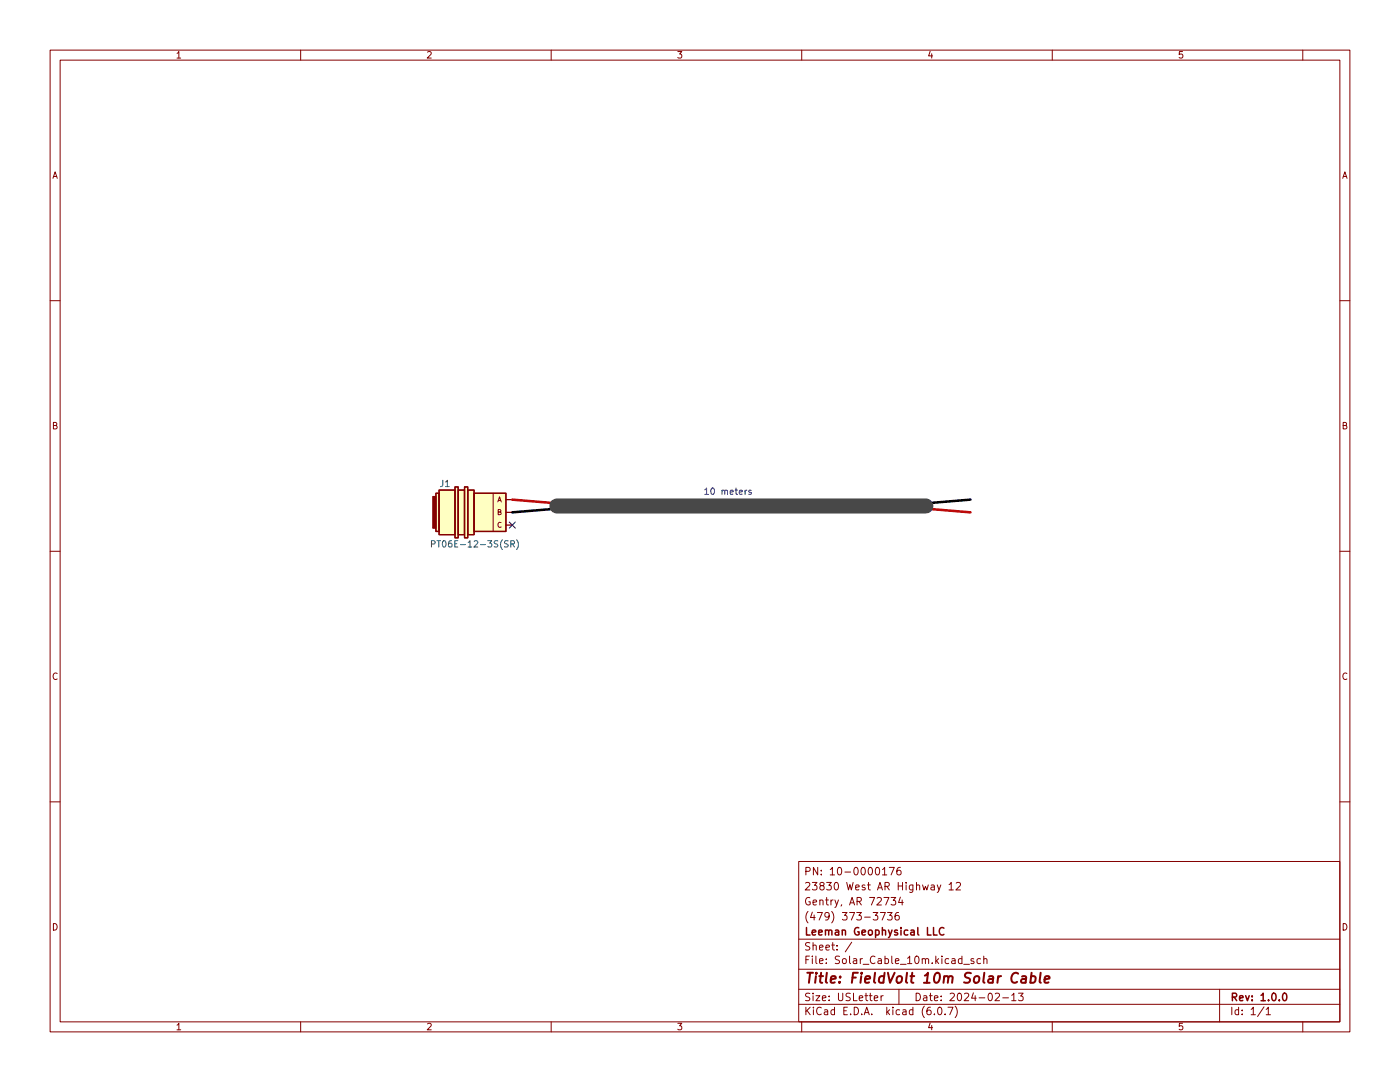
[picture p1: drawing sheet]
<svg xmlns="http://www.w3.org/2000/svg" width="279mm" height="216mm" viewBox="0 0 279 216" stroke-linecap="round" stroke-linejoin="round" font-family="sans-serif">
<g fill="none" stroke="#840000" stroke-width=".2">
<path d="M10 10h259.4v195.9h-259.4zM12 12h255.4v191.9h-255.4zM60 10v2M110 10v2M160 10v2M210 10v2M260 10v2M10 60h2M267.4 60h2M98.4 98.4v7.6M10 110h2M267.4 110h2"/>
<path d="M10 160h2M267.4 160h2M159.4 171.9h108v32h-108zM176.1 173.5l.4-.4v1.5M176.1 174.6h.9M177.5 173.1h1l-.7 1.5M177.8 179.1h1l-.5 .5 .4 .2v.6l-.2 .2-.7-.2M179.7 179l-.4 1.1h1M179.7 173.1l-.4 .1a1.01 1.01 0 0 0 0 1.4l.5-.2v-.5l-.3-.3h-.2l-.3 .3M180 179.6v1M187 176.6l.4 1M187.8 176.6l-.5 1.3-.3 .2"/>
<path d="M189.4 176.5l.4-.4v1.5M189.4 177.6h.9M190.8 176.2l.6-.1 .3 .4-.9 1.1h.9M159.4 197.4h108M159.4 193.4h108M159.4 187.4h108M170 188l-1.3 1.9M174.5 199.2l.7-.2-.1-.3h-.4l-.2 .2v.7h.6M175.7 182.1h1l-.7 1.5M175.8 198.7v1M176.3 198.7l-.5 .3M177.1 182.1h.9l-.5 .5 .5 .2v.6l-.2 .2-.7-.2"/>
<path d="M179.3 182.1l-.4 .1a1.01 1.01 0 0 0 0 1.4l.5-.2 .1-.5-.3-.3h-.3l-.3 .3M179.4 197.4v3M192.3 192.4h1.2M194.3 191.4l-.3-.1-.2 .2v.2l.5 .2v.3h-.5M195.7 191.4l-.4-.1-.3 .3 .1 .6h.6M196.3 191.4l.2-.1 .4 .1 .1 .9M196.3 190.8v1.5M198.6 198.3l.6-.1 .3 .4-1 1.1h1M200.1 199.1h1.2M201.9 198.6l.4-.4v1.5M201.9 199.7h.9M203.3 198.2h.9l-.5 .5 .4 .2v.6l-.2 .2-.6-.2"/>
<path d="M243.4 197.4v6.5M60 203.9v2M110 203.9v2M159.4 200.4h108M160 203.9v2M186.5 202.3v.2M187.3 201h.2a.8 .8 0 0 1 .5 .7 .8 .8 0 0 1-.5 .8 1 1 0 0 1-.2-1.5zM188.6 202.3v.2M189.2 201h1l-.7 1.5M190.6 200.8a1.72 1.72 0 0 1 0 2.2M210 203.9v2M252.3 200.9l-1.3 1.9"/>
<path d="M252.7 201.4l.4-.4v1.5M252.7 202.5h.8M260 203.9v2"/>
</g>
<path d="M186.3 185.1v1.5h.7M188.4 185.2a.71 .71 0 0 0-1 .5 .71 .71 0 0 0 .7 .9l.3-.2M256.2 198.2h.1a.8 .8 0 0 1 .5 .7 .8 .8 0 0 1-.5 .8 1 1 0 0 1-.1-1.5z" fill="none" stroke="#840000" stroke-width=".3"/>
<path d="M203.2 194.3a.88 .88 0 0 0-1 0 .88 .88 0 0 0-.4 .9 .69 .69 0 0 0 .3 .8 .69 .69 0 0 0 .9-.1M204 194.9h.7v1.2M204.8 195.2l-.7 .1a.4 .4 0 0 0-.3 .4 .4 .4 0 0 0 .2 .4l.7-.1M205.8 194.9h.7l.2 .3-.1 .5a.66 .66 0 0 1-1 .3M205.9 194.1l-.3 2M207.7 194.1l-.2 1.7 .2 .3M208.5 195.4l.9-.2v-.3l-.6-.1-.3 .3v.9h.8" fill="none" stroke="#840000" stroke-width=".4"/>
<g fill="#ffffc2" stroke="#ffffc2" stroke-width=".2">
<path d="M87 98.4h.6v7.6h-.6z"/>
<path d="M87.6 97.8h3.2v8.9h-3.2z"/>
<path d="M91.4 97.8h1.3v8.9h-1.3z"/>
<path d="M93.3 97.8h1.3v8.9h-1.3z"/>
<path d="M94.6 98.4h6.4v7.6h-6.4z"/>
<path d="M90.8 97.2h.6v10.1h-.6z"/>
<path d="M92.7 97.2h.6v10.1h-.6z"/>
</g>
<path d="M87 98.4h.6v7.6h-.6zM87.6 97.8h3.2v8.9h-3.2zM90.8 97.2h.6v10.1h-.6zM91.4 97.8h1.3v8.9h-1.3zM92.7 97.2h.6v10.1h-.6zM93.3 97.8h1.3v8.9h-1.3zM94.6 98.4h6.4v7.6h-6.4zM101 99.7h1.2M101 104.8h1.2M101 102.2h1.2" fill="none" stroke="#840000" stroke-width=".25"/>
<path d="M86.4 99.1h.6v6.3h-.6z" fill="#840000" stroke="#840000" stroke-width=".2"/>
<path d="M86.1 108.6l.6-.1 .1-.5-.7-.1v1.3M102 108.6l.6-.1v-.5l-.6-.1v1.3M102.3 108.6l.4 .6M103.1 107.7a1.46 1.46 0 0 1 0 1.9" fill="none" stroke="#006464" stroke-width=".2"/>
<path d="M149.1 97.8l-.4 .2M149.9 97.9l-.3-.1-.2 .2 .1 .2 .4 .1v.3h-.5" fill="none" stroke="#0000c2" stroke-width=".2"/>
<path d="M193.7 99.7l-7.6 .6M109.9 101.6l-7.7 .6" fill="none" stroke="#000" stroke-width=".5"/>
<path d="M102.2 99.7l7.7 .6M186.1 101.6l7.6 .6" fill="none" stroke="#c20000" stroke-width=".5"/>
<path d="M111.1 101h73.7" fill="none" stroke="#484848" stroke-width="3"/>
<path d="M101.6 104.2l1.2 1.2M102.8 104.2l-1.2 1.2" fill="none" stroke="#000084" stroke-width=".2"/>
<text font-size="2.8" fill="#840000" x="160.4" y="196.2">Title: FieldVolt 10m Solar Cable</text>
<g font-size="2.1" fill="#840000">
<text x="160.4" y="177.6">23830 West AR Highway 12</text>
<text x="160.4" y="174.6">PN: 10-0000176</text>
<text x="160.4" y="183.6">(479) 373-3736</text>
<text x="160.4" y="180.6">Gentry, AR 72734</text>
<text x="160.4" y="189.7">Sheet: /</text>
<text x="160.4" y="186.7">Leeman Geophysical LLC</text>
<text x="160.4" y="192.4">File: Solar_Cable_10m.kicad_sch</text>
<text x="160.4" y="202.5">KiCad E.D.A. kicad (6.0.7)</text>
<text x="160.4" y="199.7">Size: USLetter</text>
<text x="182.4" y="199.7">Date: 2024-02-13</text>
<text x="245.4" y="199.7">Rev: 1.0.0</text>
<text x="245.4" y="202.5">Id: 1/1</text>
</g>
<g font-size="1.8" fill="#840000">
<text x="35" y="11.6">1</text>
<text x="85" y="11.6">2</text>
<text x="135" y="11.6">3</text>
<text x="185" y="11.6">4</text>
<text x="235" y="11.6">5</text>
<text x="10.3" y="35.6">A</text>
<text x="267.7" y="35.6">A</text>
<text x="10.3" y="85.7">B</text>
<text x="267.7" y="85.7">B</text>
<text x="10.3" y="135.6">C</text>
<text x="267.7" y="135.6">C</text>
<text x="10.3" y="185.7">D</text>
<text x="267.7" y="185.7">D</text>
<text x="35" y="205.6">1</text>
<text x="85" y="205.6">2</text>
<text x="135" y="205.6">3</text>
<text x="185" y="205.6">4</text>
<text x="235" y="205.6">5</text>
</g>
<g font-size="1.8" fill="#006464">
<text x="87.8" y="97.2">J1</text>
<text x="87.6" y="109.2">PT06E-12-3S(SR)</text>
</g>
<text font-size="1.8" fill="#0000c2" x="140.3" y="98.7">10 meters</text>
<g font-size="1.4" fill="#840000">
<text x="99.2" y="100.2">A</text>
<text x="99.2" y="102.7">B</text>
<text x="99.2" y="105.3">C</text>
</g>
</svg>
